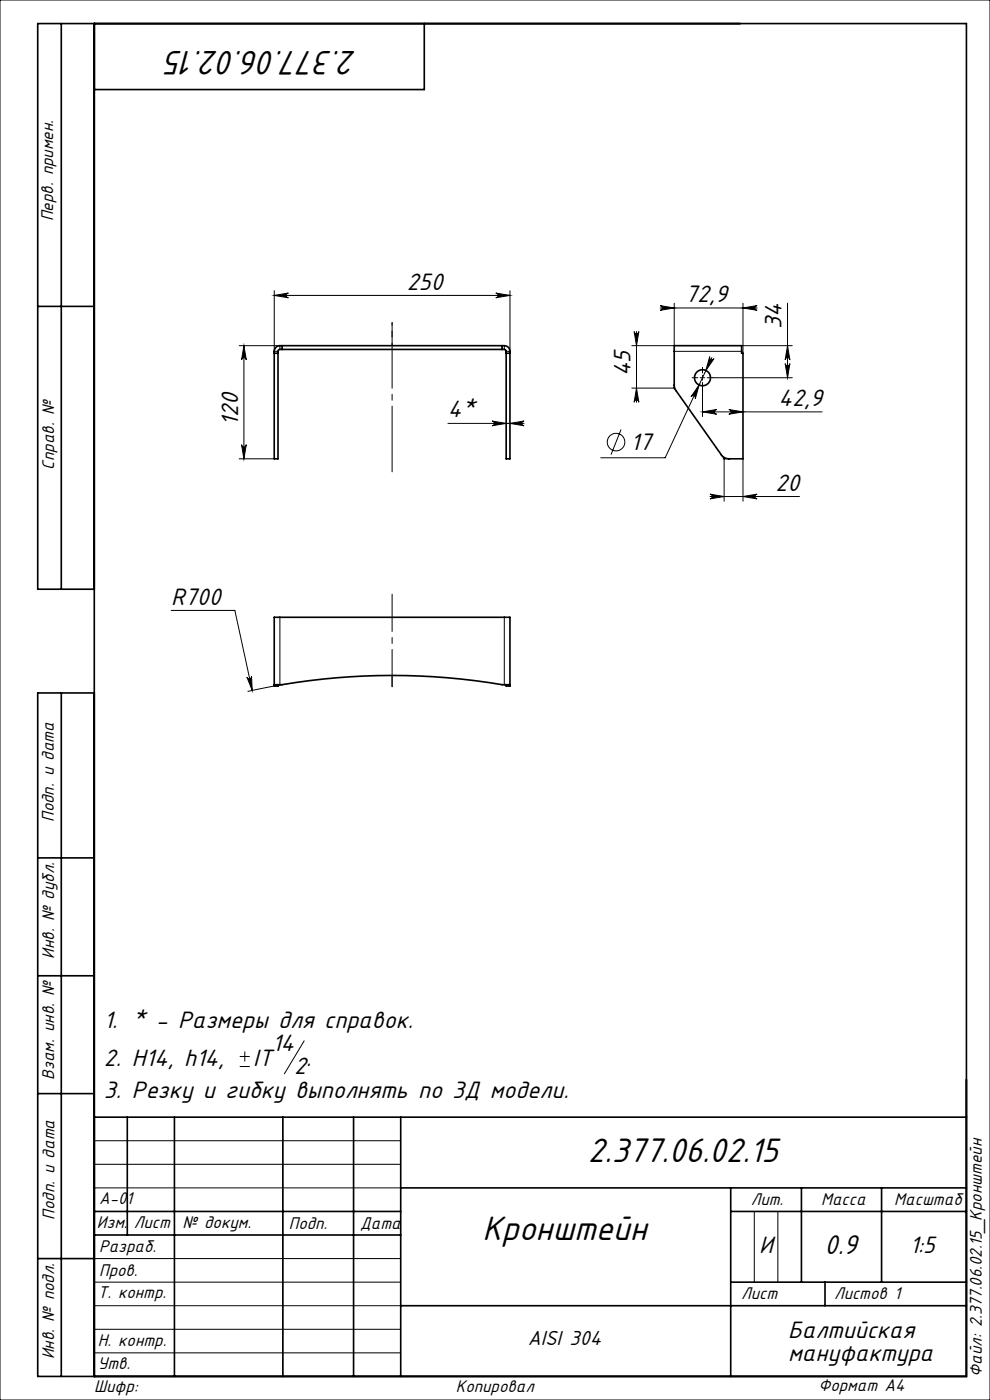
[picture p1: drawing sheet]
<svg xmlns="http://www.w3.org/2000/svg" width="210mm" height="297mm" viewBox="0 0 210 297" stroke-linecap="round" stroke-linejoin="round" font-family="sans-serif">
<g fill="none" stroke="#000" stroke-width=".21">
<path d="M0 0h210v297h-210zM50.7 73.3h8.7v.8M51.7 73.3l.5 3a.5 .5 0 0 0-.5-.4 .5 .5 0 0 0-.5 .4zM51.7 73.3v24M58.2 62.7l3-.5a.5 .5 0 0 0-.5 .5 .5 .5 0 0 0 .5 .5zM58.2 61.7v12.8h.8M58.2 62.7h50M105.2 62.2l3 .5-3 .5a.5 .5 0 0 0 .4-.5 .5 .5 0 0 0-.4-.5zM107 73.3v.8M108.2 61.7v12.8h-.8M134.5 70.3a.5 .5 0 0 0 .5 .5 .5 .5 0 0 0 .5-.5l-.5 3zM135 70.3v15"/>
<path d="M140 65.3h20.6M140 64.8l3 .5-3 .5a.5 .5 0 0 0 .5-.5 .5 .5 0 0 0-.5-.5zM143 74.5h14.3M143 64.3v9h-9M149 79.6v1M150.5 75.7a.5 .5 0 0 0 .3 .6 .5 .5 0 0 0 .7-.2l-1.8 2.5zM151 75.9l-9.9 21.2h-13.7M157.3 73.3h10.8M157.6 64.3v10.6M157.6 65.3l3-.5a.5 .5 0 0 0-.5 .5 .5 .5 0 0 0 .5 .5zM166.6 77.1a.5 .5 0 0 0 .5 .5 .5 .5 0 0 0 .5-.5l-.5 3zM167.1 73.3l.5 3a.5 .5 0 0 0-.5-.4 .5 .5 0 0 0-.5 .4z"/>
<path d="M167.1 64.3v15.8M50.7 97.3h7.5M51.2 94.3a.5 .5 0 0 0 .5 .5 .5 .5 0 0 0 .5-.5l-.5 3zM95 89.8h16.2M104.4 89.3l3 .5-3 .5a.5 .5 0 0 0 .4-.5 .5 .5 0 0 0-.4-.5zM108.2 89.8l3-.5a.5 .5 0 0 0-.5 .5 .5 .5 0 0 0 .5 .5zM131.7 91.1l-2.1 5.3M134 82.3h9M135 82.3l.5 3a.5 .5 0 0 0-.5-.4 .5 .5 0 0 0-.5 .4zM142.9 82.2l.5 .7M143 81.7v.8M148.3 81.7l-.8 2.9a.5 .5 0 0 0-.3-.6 .5 .5 0 0 0-.6 .2z"/>
<path d="M148.5 80.1h1M149 82.3v6.1M149 87.4h25.4M149 87.4l3-.5a.5 .5 0 0 0-.5 .5 .5 .5 0 0 0 .5 .5zM151.2 80.1h16.9M153 96.5l.7 1M153.4 97.3h1.2M153.6 97.3v9M154.6 86.9l3 .5-3 .5a.5 .5 0 0 0 .5-.5 .5 .5 0 0 0-.5-.5zM157.6 97.3v9M150.6 105.3h19M150.6 104.8l3 .5-3 .5a.5 .5 0 0 0 .5-.5 .5 .5 0 0 0-.5-.5z"/>
<path d="M157.6 105.3l3-.5a.5 .5 0 0 0-.5 .5 .5 .5 0 0 0 .5 .5zM36.3 129.5h13.5l3.7 17M59.4 131v14.2M107 131v14.2M52.4 143.6a.5 .5 0 0 0 .6 .4 .5 .5 0 0 0 .4-.6l.1 3.1zM59.8 145.2l-7.3 1.5M50.9 226.3h2.1M50.9 224.1h2.1M51.9 223.1v2.1M64.5 220.8l-4.2 7M20 242h65M20 247h65"/>
<path d="M20 252h65M160 257v15M165 257v15M20 277h65M20 272h65M20 267h65M20 287h65M20 282h65"/>
<circle cx="130.7" cy="93.8" r="1.86"/>
</g>
<path d="M149 79.1v-1.2M148 80.1h-1.2M149 81.1v1.2M150 80.1h1.2M83.2 143.3v2.4" fill="none" stroke="#000" stroke-width=".21" stroke-dasharray="15.2 1.3 1.3 1.3"/>
<path d="M83.2 73.3v-4.9" fill="none" stroke="#000" stroke-width=".21" stroke-dasharray="15.2 1.3 1.3 1.3" stroke-dashoffset="14.7"/>
<path d="M83.2 68.4v31.7" fill="none" stroke="#000" stroke-width=".21" stroke-dasharray="15.2 1.3 1.3 1.3" stroke-dashoffset="1.3"/>
<path d="M83.2 145.7v-19.6" fill="none" stroke="#000" stroke-width=".21" stroke-dasharray="15.2 1.3 1.3 1.3" stroke-dashoffset="7.3"/>
<g fill="none" stroke="#000" stroke-width=".35">
<path d="M13 5v120M20 5v287M90 5v14h-70M8 65h12M58.2 74.9h.8M59.8 74.1h46.7M59.8 73.3h46.7M59.8 73.3a1.31 1.31 0 0 0-1.6 1.2v22.8h.8v-22.8l.2-.3 .6-.1M59.8 73.3v.8M106.5 73.3a1.31 1.31 0 0 1 1.7 1.2v22.8h-.8v-22.8l-.3-.3-.6-.1M106.5 73.3v.8M107.4 74.9h.8"/>
<path d="M143 73.3h14.3v1.6h.3v22.4h-3a2 2 0 0 1-1.6-.8l-9.8-14.1-.2-.7zM20 125h-12v-120h197v287h-197v-145h12M13 147v145M58.2 145.2h.9a184 184 0 0 1 21.1-1.9 150.1 150.1 0 0 1 26.8 1.9h1.2M59 145.2v.3h-.8v-14.5h50v14.5h-.8v-.3M8 182h12M8 207h12M8 232h12M20 237h185M27 237v25M37 237v55M60 237v55"/>
<path d="M75 237v55M85 237v55M20 257h65M85 252h120M155 252v40M155 257h50M170 252v20M187 252v20M8 267h12M20 262h65M85 277h120M155 272h50"/>
<path d="M175 272v5"/>
<circle cx="149" cy="80.1" r="1.7"/>
</g>
<g fill="#000">
<path d="M58.2 62.7l3-.5a.5 .5 0 0 0-.5 .5 .5 .5 0 0 0 .5 .5zM105.2 62.2l3 .5-3 .5a.5 .5 0 0 0 .4-.5 .5 .5 0 0 0-.4-.5z"/>
<path d="M140 64.8l3 .5-3 .5a.5 .5 0 0 0 .5-.5 .5 .5 0 0 0-.5-.5zM157.6 65.3l3-.5a.5 .5 0 0 0-.5 .5 .5 .5 0 0 0 .5 .5zM149 87.4l3-.5a.5 .5 0 0 0-.5 .5 .5 .5 0 0 0 .5 .5zM154.6 86.9l3 .5-3 .5a.5 .5 0 0 0 .5-.5 .5 .5 0 0 0-.5-.5zM150.5 75.7l-.8 2.9 1.8-2.5a.5 .5 0 0 1-.7 .2 .5 .5 0 0 1-.3-.6zM148.3 81.7l-1.7 2.5a.5 .5 0 0 1 .6-.2 .5 .5 0 0 1 .3 .6zM52.4 143.6l1.1 2.9-.1-3.1a.5 .5 0 0 1-.4 .6 .5 .5 0 0 1-.6-.4z"/>
<path d="M51.2 94.3a.5 .5 0 0 0 .5 .5 .5 .5 0 0 0 .5-.5l-.5 3zM51.7 73.3l.5 3a.5 .5 0 0 0-.5-.4 .5 .5 0 0 0-.5 .4zM166.6 77.1a.5 .5 0 0 0 .5 .5 .5 .5 0 0 0 .5-.5l-.5 3zM167.1 73.3l.5 3a.5 .5 0 0 0-.5-.4 .5 .5 0 0 0-.5 .4z"/>
<path d="M108.2 89.8l3-.5a.5 .5 0 0 0-.5 .5 .5 .5 0 0 0 .5 .5zM104.4 89.3l3 .5-3 .5a.5 .5 0 0 0 .4-.5 .5 .5 0 0 0-.4-.5z"/>
<path d="M135 82.3l.5 3a.5 .5 0 0 0-.5-.4 .5 .5 0 0 0-.5 .4zM134.5 70.3a.5 .5 0 0 0 .5 .5 .5 .5 0 0 0 .5-.5l-.5 3z"/>
<path d="M150.6 104.8l3 .5-3 .5a.5 .5 0 0 0 .5-.5 .5 .5 0 0 0-.5-.5zM157.6 105.3l3-.5a.5 .5 0 0 0-.5 .5 .5 .5 0 0 0 .5 .5z"/>
</g>
<g font-size="8">
<text x="75.7" y="10.7" transform="rotate(-180 75.7 10.7)">2.377.06.02.15</text>
<text x="124.7" y="246.6">2.377.06.02.15</text>
<text x="102.3" y="263.1">Кронштейн</text>
</g>
<text font-size="6.4" x="174.9" y="266">0.9</text>
<g font-size="5.6">
<text x="86.3" y="61.4">250</text>
<text x="145.4" y="64.1">72,9</text>
<text x="165.8" y="69.8" transform="rotate(-90 165.8 69.8)">34</text>
<text x="133.8" y="79.8" transform="rotate(-90 133.8 79.8)">45</text>
<text x="95" y="88.6">4*</text>
<text x="165.2" y="86.1">42,9</text>
<text x="50.5" y="90.3" transform="rotate(-90 50.5 90.3)">120</text>
<text x="133.7" y="95.5">17</text>
<text x="164.5" y="104.1">20</text>
<text x="36.3" y="128.2">R700</text>
<text x="22" y="218.1">1. * - Размеры для справок.</text>
<text x="22" y="226.2">2. Н14, h14,</text>
<text x="53.7" y="226.2">IT</text>
<text x="57.7" y="223">14</text>
<text x="62.4" y="227.9">2</text>
<text x="65" y="226.2">.</text>
<text x="22" y="232.8">3. Резку и гибку выполнять по 3Д модели.</text>
<text x="161.1" y="265.7">И</text>
<text x="193" y="265.8">1:5</text>
<text x="167.2" y="283.8">Балтийская</text>
<text x="167.2" y="288.7">мануфактура</text>
</g>
<text font-size="4.8" x="111.9" y="285.4">AISI 304</text>
<g font-size="4">
<text x="11.3" y="46.9" transform="rotate(-90 11.3 46.9)">Перв. примен.</text>
<text x="11.5" y="99.6" transform="rotate(-90 11.5 99.6)">Справ. №</text>
<text x="11.4" y="174.4" transform="rotate(-90 11.4 174.4)">Подп. и дата</text>
<text x="11.5" y="203.4" transform="rotate(-90 11.5 203.4)">Инв. № дубл.</text>
<text x="11.5" y="229" transform="rotate(-90 11.5 229)">Взам. инв. №</text>
<text x="21" y="255.5">А-01</text>
<text x="159.2" y="255.6">Лит.</text>
<text x="174.2" y="255.6">Масса</text>
<text x="189.7" y="255.6">Масштаб</text>
<text x="11.5" y="258.8" transform="rotate(-90 11.5 258.8)">Подп. и дата</text>
<text x="20.6" y="260.5">Изм.</text>
<text x="28.4" y="260.5">Лист</text>
<text x="38.7" y="260.5">№ докум.</text>
<text x="61.3" y="260.6">Подп.</text>
<text x="76.4" y="260.6">Дата</text>
<text x="21" y="265.6">Разраб.</text>
<text x="20.7" y="275.4">Т. контр.</text>
<text x="21" y="270.8">Пров.</text>
<text x="157.2" y="275.6">Лист</text>
<text x="176.9" y="275.6">Листов 1</text>
<text x="20.7" y="285.6">Н. контр.</text>
<text x="11.5" y="288.4" transform="rotate(-90 11.5 288.4)">Инв. № подл.</text>
<text x="20.7" y="290.4">Утв.</text>
<text x="208.3" y="292.1" transform="rotate(-90 208.3 292.1)">Файл: 2.377.06.02.15_Кронштейн</text>
<text x="20" y="295.3">Шифр:</text>
<text x="96.7" y="295.3">Копировал</text>
<text x="173.6" y="295.1">Формат A4</text>
</g>
</svg>
